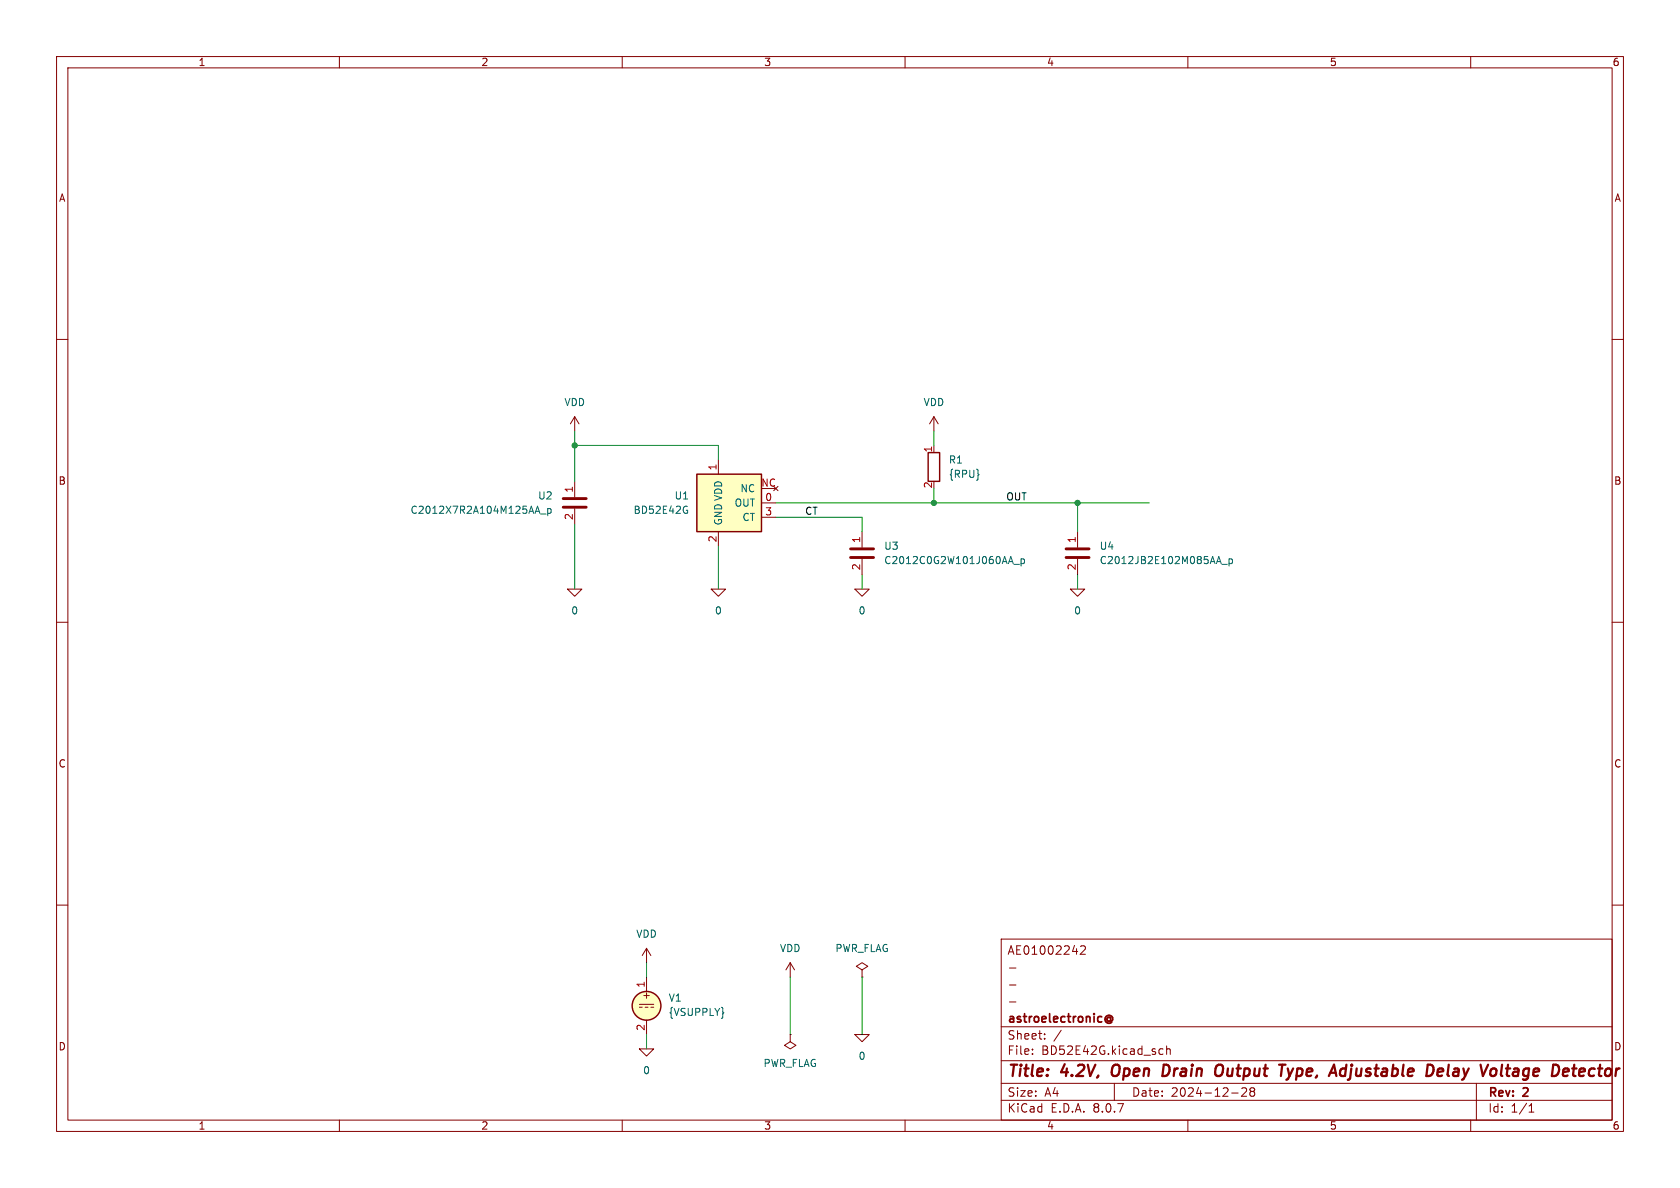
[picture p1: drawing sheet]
(kicad_sch
 (version 20231120)
 (generator "eeschema")
 (generator_version "8.0")
 (paper "A4")
 (title_block
  (title "4.2V, Open Drain Output Type, Adjustable Delay Voltage Detector")
  (date "2024-12-28")
  (rev "2")
  (company "astroelectronic@")
  (comment 1 "-")
  (comment 2 "-")
  (comment 3 "-")
  (comment 4 "AE01002242"))
 (lib_symbols
  (symbol "BD52E42G:0"
   (power)
   (pin_names
    (offset 0)) (exclude_from_sim no) (in_bom yes) (on_board yes)
   (property "Reference" "#GND" (at 0 -2.54 0) (effects (font (size 1.27 1.27)) (hide yes)))
   (property "Value" "0" (at 0 -1.778 0) (effects (font (size 1.27 1.27))))
   (property "Footprint" "" (at 0 0 0) (effects (font (size 1.27 1.27)) (hide yes)))
   (property "Datasheet" "~" (at 0 0 0) (effects (font (size 1.27 1.27)) (hide yes)))
   (property "Description" "0V reference potential for simulation" (at 0 0 0) (effects (font (size 1.27 1.27)) (hide yes)))
   (symbol "0_0_1"
    (polyline (pts (xy -1.27 0) (xy 0 -1.27) (xy 1.27 0) (xy -1.27 0)) (stroke (width 0) (type default)) (fill (type none))))
   (symbol "0_1_1"
    (pin power_in line (at 0 0 0) (length 0) hide (name "0" (effects (font (size 1.016 1.016)))) (number "1" (effects (font (size 1.016 1.016)))))))
  (symbol "BD52E42G:BD52E42G"
   (pin_names
    (offset 1.016)) (exclude_from_sim no) (in_bom yes) (on_board yes)
   (property "Reference" "U" (at -3.81 6.35 0) (effects (font (size 1.27 1.27)) (justify left)))
   (property "Value" "BD52E42G" (at -5.08 0 90) (effects (font (size 1.27 1.27))))
   (property "Footprint" "" (at 0 -12.7 0) (effects (font (size 1.27 1.27)) (hide yes)))
   (property "Datasheet" "https://fscdn.rohm.com/en/products/databook/datasheet/ic/power/voltage_detector/bd52exxg-e.pdf" (at 0 -15.24 0) (effects (font (size 1.27 1.27)) (hide yes)))
   (property "Description" "Standard CMOS Voltage Detector IC, Open Drain Output, SSOP5. Simulation model." (at 0 0 0) (effects (font (size 1.27 1.27)) (hide yes)))
   (symbol "BD52E42G_1_1"
    (rectangle (start -3.81 5.08) (end 7.62 -5.08) (stroke (width 0.254) (type default)) (fill (type background)))
    (pin passive line (at 10.16 0 180) (length 2.54) (name "OUT" (effects (font (size 1.27 1.27)))) (number "0" (effects (font (size 1.27 1.27)))))
    (pin passive line (at 0 7.62 270) (length 2.54) (name "VDD" (effects (font (size 1.27 1.27)))) (number "1" (effects (font (size 1.27 1.27)))))
    (pin passive line (at 0 -7.62 90) (length 2.54) (name "GND" (effects (font (size 1.27 1.27)))) (number "2" (effects (font (size 1.27 1.27)))))
    (pin passive line (at 10.16 -2.54 180) (length 2.54) (name "CT" (effects (font (size 1.27 1.27)))) (number "3" (effects (font (size 1.27 1.27)))))
    (pin no_connect line (at 10.16 2.54 180) (length 2.54) (name "NC" (effects (font (size 1.27 1.27)))) (number "NC" (effects (font (size 1.27 1.27)))))))
  (symbol "BD52E42G:C"
   (pin_names
    (offset 0.254) hide) (exclude_from_sim no) (in_bom yes) (on_board yes)
   (property "Reference" "C" (at 0.635 2.54 0) (effects (font (size 1.27 1.27)) (justify left)))
   (property "Value" "C" (at 0.635 -2.54 0) (effects (font (size 1.27 1.27)) (justify left)))
   (property "Footprint" "" (at 0.9652 -3.81 0) (effects (font (size 1.27 1.27)) (hide yes)))
   (property "Datasheet" "~" (at 0 0 0) (effects (font (size 1.27 1.27)) (hide yes)))
   (property "Description" "Unpolarized capacitor" (at 0 0 0) (effects (font (size 1.27 1.27)) (hide yes)))
   (symbol "C_0_1"
    (polyline (pts (xy -2.032 -0.762) (xy 2.032 -0.762)) (stroke (width 0.508) (type default)) (fill (type none)))
    (polyline (pts (xy -2.032 0.762) (xy 2.032 0.762)) (stroke (width 0.508) (type default)) (fill (type none))))
   (symbol "C_1_1"
    (pin passive line (at 0 3.81 270) (length 2.794) (name "~" (effects (font (size 1.27 1.27)))) (number "1" (effects (font (size 1.27 1.27)))))
    (pin passive line (at 0 -3.81 90) (length 2.794) (name "~" (effects (font (size 1.27 1.27)))) (number "2" (effects (font (size 1.27 1.27)))))))
  (symbol "BD52E42G:PWR_FLAG"
   (power)
   (pin_numbers hide)
   (pin_names
    (offset 0) hide) (exclude_from_sim no) (in_bom yes) (on_board yes)
   (property "Reference" "#FLG" (at 0 1.905 0) (effects (font (size 1.27 1.27)) (hide yes)))
   (property "Value" "PWR_FLAG" (at 0 3.81 0) (effects (font (size 1.27 1.27))))
   (property "Footprint" "" (at 0 0 0) (effects (font (size 1.27 1.27)) (hide yes)))
   (property "Datasheet" "~" (at 0 0 0) (effects (font (size 1.27 1.27)) (hide yes)))
   (property "Description" "Special symbol for telling ERC where power comes from" (at 0 0 0) (effects (font (size 1.27 1.27)) (hide yes)))
   (symbol "PWR_FLAG_0_0"
    (pin power_out line (at 0 0 90) (length 0) (name "pwr" (effects (font (size 1.27 1.27)))) (number "1" (effects (font (size 1.27 1.27))))))
   (symbol "PWR_FLAG_0_1"
    (polyline (pts (xy 0 0) (xy 0 1.27) (xy -1.016 1.905) (xy 0 2.54) (xy 1.016 1.905) (xy 0 1.27)) (stroke (width 0) (type default)) (fill (type none)))))
  (symbol "BD52E42G:R"
   (pin_names
    (offset 0) hide) (exclude_from_sim no) (in_bom yes) (on_board yes)
   (property "Reference" "R" (at 2.032 0 90) (effects (font (size 1.27 1.27))))
   (property "Value" "R" (at 0 0 90) (effects (font (size 1.27 1.27))))
   (property "Footprint" "" (at -1.778 0 90) (effects (font (size 1.27 1.27)) (hide yes)))
   (property "Datasheet" "~" (at 0 0 0) (effects (font (size 1.27 1.27)) (hide yes)))
   (property "Description" "Resistor" (at 0 0 0) (effects (font (size 1.27 1.27)) (hide yes)))
   (symbol "R_0_1"
    (rectangle (start -1.016 -2.54) (end 1.016 2.54) (stroke (width 0.254) (type default)) (fill (type none))))
   (symbol "R_1_1"
    (pin passive line (at 0 3.81 270) (length 1.27) (name "~" (effects (font (size 1.27 1.27)))) (number "1" (effects (font (size 1.27 1.27)))))
    (pin passive line (at 0 -3.81 90) (length 1.27) (name "~" (effects (font (size 1.27 1.27)))) (number "2" (effects (font (size 1.27 1.27)))))))
  (symbol "BD52E42G:VDC"
   (pin_names
    (offset 0.0254) hide) (exclude_from_sim no) (in_bom yes) (on_board yes)
   (property "Reference" "V" (at 2.54 2.54 0) (effects (font (size 1.27 1.27)) (justify left)))
   (property "Value" "1" (at 2.54 0 0) (effects (font (size 1.27 1.27)) (justify left)))
   (property "Footprint" "" (at 0 0 0) (effects (font (size 1.27 1.27)) (hide yes)))
   (property "Datasheet" "~" (at 0 0 0) (effects (font (size 1.27 1.27)) (hide yes)))
   (property "Description" "Voltage source, DC" (at 0 0 0) (effects (font (size 1.27 1.27)) (hide yes)))
   (property "Sim.Pins" "1=+ 2=-" (at 0 0 0) (effects (font (size 1.27 1.27)) (hide yes)))
   (property "Sim.Type" "DC" (at 0 0 0) (effects (font (size 1.27 1.27)) (hide yes)))
   (property "Sim.Device" "V" (at 0 0 0) (effects (font (size 1.27 1.27)) (justify left) (hide yes)))
   (property "Spice_Netlist_Enabled" "Y" (at 0 0 0) (effects (font (size 1.27 1.27)) (justify left) (hide yes)))
   (symbol "VDC_0_0"
    (polyline (pts (xy -1.27 0.254) (xy 1.27 0.254)) (stroke (width 0) (type default)) (fill (type none)))
    (polyline (pts (xy -0.762 -0.254) (xy -1.27 -0.254)) (stroke (width 0) (type default)) (fill (type none)))
    (polyline (pts (xy 0.254 -0.254) (xy -0.254 -0.254)) (stroke (width 0) (type default)) (fill (type none)))
    (polyline (pts (xy 1.27 -0.254) (xy 0.762 -0.254)) (stroke (width 0) (type default)) (fill (type none)))
    (text "+" (at 0 1.905 0) (effects (font (size 1.27 1.27)))))
   (symbol "VDC_0_1"
    (circle (center 0 0) (radius 2.54) (stroke (width 0.254) (type default)) (fill (type background))))
   (symbol "VDC_1_1"
    (pin passive line (at 0 5.08 270) (length 2.54) (name "~" (effects (font (size 1.27 1.27)))) (number "1" (effects (font (size 1.27 1.27)))))
    (pin passive line (at 0 -5.08 90) (length 2.54) (name "~" (effects (font (size 1.27 1.27)))) (number "2" (effects (font (size 1.27 1.27)))))))
  (symbol "BD52E42G:VDD"
   (power)
   (pin_names
    (offset 0)) (exclude_from_sim no) (in_bom yes) (on_board yes)
   (property "Reference" "#PWR" (at 0 -3.81 0) (effects (font (size 1.27 1.27)) (hide yes)))
   (property "Value" "VDD" (at 0 3.81 0) (effects (font (size 1.27 1.27))))
   (property "Footprint" "" (at 0 0 0) (effects (font (size 1.27 1.27)) (hide yes)))
   (property "Datasheet" "" (at 0 0 0) (effects (font (size 1.27 1.27)) (hide yes)))
   (property "Description" "Power symbol creates a global label with name \"VDD\"" (at 0 0 0) (effects (font (size 1.27 1.27)) (hide yes)))
   (symbol "VDD_0_1"
    (polyline (pts (xy -0.762 1.27) (xy 0 2.54)) (stroke (width 0) (type default)) (fill (type none)))
    (polyline (pts (xy 0 0) (xy 0 2.54)) (stroke (width 0) (type default)) (fill (type none)))
    (polyline (pts (xy 0 2.54) (xy 0.762 1.27)) (stroke (width 0) (type default)) (fill (type none))))
   (symbol "VDD_1_1"
    (pin power_in line (at 0 0 90) (length 0) hide (name "VDD" (effects (font (size 1.27 1.27)))) (number "1" (effects (font (size 1.27 1.27)))))))
  (symbol "C_1"
   (pin_names
    (offset 0.254) hide) (exclude_from_sim no) (in_bom yes) (on_board yes)
   (property "Reference" "C" (at 0.635 2.54 0) (effects (font (size 1.27 1.27)) (justify left)))
   (property "Value" "C" (at 0.635 -2.54 0) (effects (font (size 1.27 1.27)) (justify left)))
   (property "Footprint" "" (at 0.9652 -3.81 0) (effects (font (size 1.27 1.27)) (hide yes)))
   (property "Datasheet" "~" (at 0 0 0) (effects (font (size 1.27 1.27)) (hide yes)))
   (property "Description" "Unpolarized capacitor" (at 0 0 0) (effects (font (size 1.27 1.27)) (hide yes)))
   (symbol "C_1_0_1"
    (polyline (pts (xy -2.032 -0.762) (xy 2.032 -0.762)) (stroke (width 0.508) (type default)) (fill (type none)))
    (polyline (pts (xy -2.032 0.762) (xy 2.032 0.762)) (stroke (width 0.508) (type default)) (fill (type none))))
   (symbol "C_1_1_1"
    (pin passive line (at 0 3.81 270) (length 2.794) (name "~" (effects (font (size 1.27 1.27)))) (number "1" (effects (font (size 1.27 1.27)))))
    (pin passive line (at 0 -3.81 90) (length 2.794) (name "~" (effects (font (size 1.27 1.27)))) (number "2" (effects (font (size 1.27 1.27)))))))
  (symbol "C_2"
   (pin_names
    (offset 0.254) hide) (exclude_from_sim no) (in_bom yes) (on_board yes)
   (property "Reference" "C" (at 0.635 2.54 0) (effects (font (size 1.27 1.27)) (justify left)))
   (property "Value" "C" (at 0.635 -2.54 0) (effects (font (size 1.27 1.27)) (justify left)))
   (property "Footprint" "" (at 0.9652 -3.81 0) (effects (font (size 1.27 1.27)) (hide yes)))
   (property "Datasheet" "~" (at 0 0 0) (effects (font (size 1.27 1.27)) (hide yes)))
   (property "Description" "Unpolarized capacitor" (at 0 0 0) (effects (font (size 1.27 1.27)) (hide yes)))
   (symbol "C_2_0_1"
    (polyline (pts (xy -2.032 -0.762) (xy 2.032 -0.762)) (stroke (width 0.508) (type default)) (fill (type none)))
    (polyline (pts (xy -2.032 0.762) (xy 2.032 0.762)) (stroke (width 0.508) (type default)) (fill (type none))))
   (symbol "C_2_1_1"
    (pin passive line (at 0 3.81 270) (length 2.794) (name "~" (effects (font (size 1.27 1.27)))) (number "1" (effects (font (size 1.27 1.27)))))
    (pin passive line (at 0 -3.81 90) (length 2.794) (name "~" (effects (font (size 1.27 1.27)))) (number "2" (effects (font (size 1.27 1.27))))))))
 (junction
  (at 190.5 88.9)
  (diameter 0)
  (color 0 0 0 0))
 (junction
  (at 165.1 88.9)
  (diameter 0)
  (color 0 0 0 0))
 (junction
  (at 101.6 78.74)
  (diameter 0)
  (color 0 0 0 0))
 (wire
  (pts (xy 152.4 93.98) (xy 152.4 91.44))
  (stroke (width 0) (type default)))
 (wire
  (pts (xy 190.5 88.9) (xy 203.2 88.9))
  (stroke (width 0) (type default)))
 (wire
  (pts (xy 101.6 78.74) (xy 127 78.74))
  (stroke (width 0) (type default)))
 (wire
  (pts (xy 127 96.52) (xy 127 104.14))
  (stroke (width 0) (type default)))
 (wire
  (pts (xy 101.6 92.71) (xy 101.6 104.14))
  (stroke (width 0) (type default)))
 (wire
  (pts (xy 152.4 101.6) (xy 152.4 104.14))
  (stroke (width 0) (type default)))
 (wire
  (pts (xy 190.5 101.6) (xy 190.5 104.14))
  (stroke (width 0) (type default)))
 (wire
  (pts (xy 165.1 76.2) (xy 165.1 78.74))
  (stroke (width 0) (type default)))
 (wire
  (pts (xy 114.3 182.88) (xy 114.3 185.42))
  (stroke (width 0) (type default)))
 (wire
  (pts (xy 127 78.74) (xy 127 81.28))
  (stroke (width 0) (type default)))
 (wire
  (pts (xy 152.4 172.72) (xy 152.4 182.88))
  (stroke (width 0) (type default)))
 (wire
  (pts (xy 152.4 91.44) (xy 137.16 91.44))
  (stroke (width 0) (type default)))
 (wire
  (pts (xy 165.1 88.9) (xy 190.5 88.9))
  (stroke (width 0) (type default)))
 (wire
  (pts (xy 137.16 88.9) (xy 165.1 88.9))
  (stroke (width 0) (type default)))
 (wire
  (pts (xy 101.6 85.09) (xy 101.6 78.74))
  (stroke (width 0) (type default)))
 (wire
  (pts (xy 165.1 86.36) (xy 165.1 88.9))
  (stroke (width 0) (type default)))
 (wire
  (pts (xy 139.7 172.72) (xy 139.7 182.88))
  (stroke (width 0) (type default)))
 (wire
  (pts (xy 101.6 76.2) (xy 101.6 78.74))
  (stroke (width 0) (type default)))
 (wire
  (pts (xy 190.5 93.98) (xy 190.5 88.9))
  (stroke (width 0) (type default)))
 (wire
  (pts (xy 114.3 170.18) (xy 114.3 172.72))
  (stroke (width 0) (type default)))
 (label "OUT"
  (at 177.8 88.9 0)
  (fields_autoplaced yes)
  (effects (font (size 1.27 1.27)) (justify left bottom)))
 (label "CT"
  (at 142.24 91.44 0)
  (fields_autoplaced yes)
  (effects (font (size 1.27 1.27)) (justify left bottom)))
 (symbol
  (lib_id "BD52E42G:0")
  (at 152.4 182.88 0)
  (unit 1)
  (exclude_from_sim no)
  (in_bom yes)
  (on_board yes)
  (dnp no)
  (fields_autoplaced yes)
  (property "Reference" "#GND05" (at 152.4 185.42 0) (effects (font (size 1.27 1.27)) (hide yes)))
  (property "Value" "0" (at 152.4 186.69 0) (effects (font (size 1.27 1.27))))
  (property "Footprint" "" (at 152.4 182.88 0) (effects (font (size 1.27 1.27)) (hide yes)))
  (property "Datasheet" "~" (at 152.4 182.88 0) (effects (font (size 1.27 1.27)) (hide yes)))
  (property "Description" "" (at 152.4 182.88 0) (effects (font (size 1.27 1.27)) (hide yes)))
  (pin "1"))
 (symbol
  (lib_id "BD52E42G:0")
  (at 114.3 185.42 0)
  (unit 1)
  (exclude_from_sim no)
  (in_bom yes)
  (on_board yes)
  (dnp no)
  (fields_autoplaced yes)
  (property "Reference" "#GND02" (at 114.3 187.96 0) (effects (font (size 1.27 1.27)) (hide yes)))
  (property "Value" "0" (at 114.3 189.23 0) (effects (font (size 1.27 1.27))))
  (property "Footprint" "" (at 114.3 185.42 0) (effects (font (size 1.27 1.27)) (hide yes)))
  (property "Datasheet" "~" (at 114.3 185.42 0) (effects (font (size 1.27 1.27)) (hide yes)))
  (property "Description" "" (at 114.3 185.42 0) (effects (font (size 1.27 1.27)) (hide yes)))
  (pin "1"))
 (symbol
  (lib_id "BD52E42G:PWR_FLAG")
  (at 152.4 172.72 0)
  (unit 1)
  (exclude_from_sim no)
  (in_bom yes)
  (on_board yes)
  (dnp no)
  (fields_autoplaced yes)
  (property "Reference" "#FLG02" (at 152.4 170.815 0) (effects (font (size 1.27 1.27)) (hide yes)))
  (property "Value" "PWR_FLAG" (at 152.4 167.64 0) (effects (font (size 1.27 1.27))))
  (property "Footprint" "" (at 152.4 172.72 0) (effects (font (size 1.27 1.27)) (hide yes)))
  (property "Datasheet" "~" (at 152.4 172.72 0) (effects (font (size 1.27 1.27)) (hide yes)))
  (property "Description" "" (at 152.4 172.72 0) (effects (font (size 1.27 1.27)) (hide yes)))
  (pin "1"))
 (symbol
  (lib_name "C_1")
  (lib_id "BD52E42G:C_1")
  (at 101.6 88.9 0)
  (unit 1)
  (exclude_from_sim no)
  (in_bom yes)
  (on_board yes)
  (dnp no)
  (fields_autoplaced yes)
  (property "Reference" "U2" (at 97.79 87.6299 0) (effects (font (size 1.27 1.27)) (justify right)))
  (property "Value" "C2012X7R2A104M125AA_p" (at 97.79 90.1699 0) (effects (font (size 1.27 1.27)) (justify right)))
  (property "Footprint" "" (at 102.5652 92.71 0) (effects (font (size 1.27 1.27)) (hide yes)))
  (property "Datasheet" "~" (at 101.6 88.9 0) (effects (font (size 1.27 1.27)) (hide yes)))
  (property "Description" "" (at 101.6 88.9 0) (effects (font (size 1.27 1.27)) (hide yes)))
  (property "Sim.Library" "models\\C2012X7R2A104M125AA_p.mod" (at 101.6 88.9 0) (effects (font (size 1.27 1.27)) (hide yes)))
  (property "Sim.Name" "C2012X7R2A104M125AA_p" (at 101.6 88.9 0) (effects (font (size 1.27 1.27)) (hide yes)))
  (property "Sim.Pins" "1=n1 2=n2" (at 0 -12.7 0) (effects (font (size 1.27 1.27)) (hide yes)))
  (property "Sim.Device" "SUBCKT" (at 101.6 88.9 0) (effects (font (size 1.27 1.27)) (hide yes)))
  (pin "1")
  (pin "2"))
 (symbol
  (lib_id "BD52E42G:VDD")
  (at 165.1 76.2 0)
  (unit 1)
  (exclude_from_sim no)
  (in_bom yes)
  (on_board yes)
  (dnp no)
  (fields_autoplaced yes)
  (property "Reference" "#PWR04" (at 165.1 80.01 0) (effects (font (size 1.27 1.27)) (hide yes)))
  (property "Value" "VDD" (at 165.1 71.12 0) (effects (font (size 1.27 1.27))))
  (property "Footprint" "" (at 165.1 76.2 0) (effects (font (size 1.27 1.27)) (hide yes)))
  (property "Datasheet" "" (at 165.1 76.2 0) (effects (font (size 1.27 1.27)) (hide yes)))
  (property "Description" "" (at 165.1 76.2 0) (effects (font (size 1.27 1.27)) (hide yes)))
  (pin "1"))
 (symbol
  (lib_name "C_2")
  (lib_id "BD52E42G:C_2")
  (at 152.4 97.79 0)
  (unit 1)
  (exclude_from_sim no)
  (in_bom yes)
  (on_board yes)
  (dnp no)
  (fields_autoplaced yes)
  (property "Reference" "U3" (at 156.21 96.5199 0) (effects (font (size 1.27 1.27)) (justify left)))
  (property "Value" "C2012C0G2W101J060AA_p" (at 156.21 99.0599 0) (effects (font (size 1.27 1.27)) (justify left)))
  (property "Footprint" "" (at 153.3652 101.6 0) (effects (font (size 1.27 1.27)) (hide yes)))
  (property "Datasheet" "~" (at 152.4 97.79 0) (effects (font (size 1.27 1.27)) (hide yes)))
  (property "Description" "" (at 152.4 97.79 0) (effects (font (size 1.27 1.27)) (hide yes)))
  (property "Sim.Library" "models\\C2012C0G2W101J060AA_p.mod" (at 152.4 97.79 0) (effects (font (size 1.27 1.27)) (hide yes)))
  (property "Sim.Name" "C2012C0G2W101J060AA_p" (at 152.4 97.79 0) (effects (font (size 1.27 1.27)) (hide yes)))
  (property "Sim.Pins" "1=n1 2=n2" (at 0 -3.81 0) (effects (font (size 1.27 1.27)) (hide yes)))
  (property "Sim.Device" "SUBCKT" (at 152.4 97.79 0) (effects (font (size 1.27 1.27)) (hide yes)))
  (pin "1")
  (pin "2"))
 (symbol
  (lib_id "BD52E42G:BD52E42G")
  (at 127 88.9 0)
  (unit 1)
  (exclude_from_sim no)
  (in_bom yes)
  (on_board yes)
  (dnp no)
  (fields_autoplaced yes)
  (property "Reference" "U1" (at 121.92 87.6299 0) (effects (font (size 1.27 1.27)) (justify right)))
  (property "Value" "BD52E42G" (at 121.92 90.1699 0) (effects (font (size 1.27 1.27)) (justify right)))
  (property "Footprint" "" (at 127 101.6 0) (effects (font (size 1.27 1.27)) (hide yes)))
  (property "Datasheet" "https://fscdn.rohm.com/en/products/databook/datasheet/ic/power/voltage_detector/bd52exxg-e.pdf" (at 127 104.14 0) (effects (font (size 1.27 1.27)) (hide yes)))
  (property "Description" "" (at 127 88.9 0) (effects (font (size 1.27 1.27)) (hide yes)))
  (property "Sim.Library" "models\\BD52E42G.lib" (at 127 88.9 0) (effects (font (size 1.27 1.27)) (hide yes)))
  (property "Sim.Name" "BD52E42G" (at 127 88.9 0) (effects (font (size 1.27 1.27)) (hide yes)))
  (property "Sim.Pins" "0=VOUT 1=VDD 2=GND 3=CT NC=NC" (at 0 0 0) (effects (font (size 1.27 1.27)) (hide yes)))
  (property "Sim.Device" "SUBCKT" (at 127 88.9 0) (effects (font (size 1.27 1.27)) (hide yes)))
  (pin "0")
  (pin "1")
  (pin "2")
  (pin "3")
  (pin "NC"))
 (symbol
  (lib_id "BD52E42G:0")
  (at 127 104.14 0)
  (unit 1)
  (exclude_from_sim no)
  (in_bom yes)
  (on_board yes)
  (dnp no)
  (fields_autoplaced yes)
  (property "Reference" "#GND03" (at 127 106.68 0) (effects (font (size 1.27 1.27)) (hide yes)))
  (property "Value" "0" (at 127 107.95 0) (effects (font (size 1.27 1.27))))
  (property "Footprint" "" (at 127 104.14 0) (effects (font (size 1.27 1.27)) (hide yes)))
  (property "Datasheet" "~" (at 127 104.14 0) (effects (font (size 1.27 1.27)) (hide yes)))
  (property "Description" "" (at 127 104.14 0) (effects (font (size 1.27 1.27)) (hide yes)))
  (pin "1"))
 (symbol
  (lib_id "BD52E42G:PWR_FLAG")
  (at 139.7 182.88 180)
  (unit 1)
  (exclude_from_sim no)
  (in_bom yes)
  (on_board yes)
  (dnp no)
  (fields_autoplaced yes)
  (property "Reference" "#FLG01" (at 139.7 184.785 0) (effects (font (size 1.27 1.27)) (hide yes)))
  (property "Value" "PWR_FLAG" (at 139.7 187.96 0) (effects (font (size 1.27 1.27))))
  (property "Footprint" "" (at 139.7 182.88 0) (effects (font (size 1.27 1.27)) (hide yes)))
  (property "Datasheet" "~" (at 139.7 182.88 0) (effects (font (size 1.27 1.27)) (hide yes)))
  (property "Description" "" (at 139.7 182.88 0) (effects (font (size 1.27 1.27)) (hide yes)))
  (pin "1"))
 (symbol
  (lib_id "BD52E42G:VDD")
  (at 114.3 170.18 0)
  (unit 1)
  (exclude_from_sim no)
  (in_bom yes)
  (on_board yes)
  (dnp no)
  (fields_autoplaced yes)
  (property "Reference" "#PWR02" (at 114.3 173.99 0) (effects (font (size 1.27 1.27)) (hide yes)))
  (property "Value" "VDD" (at 114.3 165.1 0) (effects (font (size 1.27 1.27))))
  (property "Footprint" "" (at 114.3 170.18 0) (effects (font (size 1.27 1.27)) (hide yes)))
  (property "Datasheet" "" (at 114.3 170.18 0) (effects (font (size 1.27 1.27)) (hide yes)))
  (property "Description" "" (at 114.3 170.18 0) (effects (font (size 1.27 1.27)) (hide yes)))
  (pin "1"))
 (symbol
  (lib_name "BD52E42G:VDC")
  (lib_id "BD52E42G:VDC")
  (at 114.3 177.8 0)
  (unit 1)
  (exclude_from_sim no)
  (in_bom yes)
  (on_board yes)
  (dnp no)
  (fields_autoplaced yes)
  (property "Reference" "V1" (at 118.11 176.4001 0) (effects (font (size 1.27 1.27)) (justify left)))
  (property "Value" "{VSUPPLY}" (at 118.11 178.9401 0) (effects (font (size 1.27 1.27)) (justify left)))
  (property "Footprint" "" (at 114.3 177.8 0) (effects (font (size 1.27 1.27)) (hide yes)))
  (property "Datasheet" "~" (at 114.3 177.8 0) (effects (font (size 1.27 1.27)) (hide yes)))
  (property "Description" "" (at 114.3 177.8 0) (effects (font (size 1.27 1.27)) (hide yes)))
  (property "Sim.Device" "SPICE" (at 114.3 177.8 0) (effects (font (size 1.27 1.27)) (justify left) (hide yes)))
  (property "Sim.Params" "type=\"V\" model=\"{VSUPPLY}\" lib=\"\"" (at 0 0 0) (effects (font (size 1.27 1.27)) (hide yes)))
  (property "Sim.Pins" "1=1 2=2" (at 0 0 0) (effects (font (size 1.27 1.27)) (hide yes)))
  (pin "1")
  (pin "2"))
 (symbol
  (lib_id "BD52E42G:0")
  (at 152.4 104.14 0)
  (unit 1)
  (exclude_from_sim no)
  (in_bom yes)
  (on_board yes)
  (dnp no)
  (fields_autoplaced yes)
  (property "Reference" "#GND04" (at 152.4 106.68 0) (effects (font (size 1.27 1.27)) (hide yes)))
  (property "Value" "0" (at 152.4 107.95 0) (effects (font (size 1.27 1.27))))
  (property "Footprint" "" (at 152.4 104.14 0) (effects (font (size 1.27 1.27)) (hide yes)))
  (property "Datasheet" "~" (at 152.4 104.14 0) (effects (font (size 1.27 1.27)) (hide yes)))
  (property "Description" "" (at 152.4 104.14 0) (effects (font (size 1.27 1.27)) (hide yes)))
  (pin "1"))
 (symbol
  (lib_id "BD52E42G:VDD")
  (at 139.7 172.72 0)
  (unit 1)
  (exclude_from_sim no)
  (in_bom yes)
  (on_board yes)
  (dnp no)
  (fields_autoplaced yes)
  (property "Reference" "#PWR03" (at 139.7 176.53 0) (effects (font (size 1.27 1.27)) (hide yes)))
  (property "Value" "VDD" (at 139.7 167.64 0) (effects (font (size 1.27 1.27))))
  (property "Footprint" "" (at 139.7 172.72 0) (effects (font (size 1.27 1.27)) (hide yes)))
  (property "Datasheet" "" (at 139.7 172.72 0) (effects (font (size 1.27 1.27)) (hide yes)))
  (property "Description" "" (at 139.7 172.72 0) (effects (font (size 1.27 1.27)) (hide yes)))
  (pin "1"))
 (symbol
  (lib_id "BD52E42G:0")
  (at 190.5 104.14 0)
  (unit 1)
  (exclude_from_sim no)
  (in_bom yes)
  (on_board yes)
  (dnp no)
  (fields_autoplaced yes)
  (property "Reference" "#GND06" (at 190.5 106.68 0) (effects (font (size 1.27 1.27)) (hide yes)))
  (property "Value" "0" (at 190.5 107.95 0) (effects (font (size 1.27 1.27))))
  (property "Footprint" "" (at 190.5 104.14 0) (effects (font (size 1.27 1.27)) (hide yes)))
  (property "Datasheet" "~" (at 190.5 104.14 0) (effects (font (size 1.27 1.27)) (hide yes)))
  (property "Description" "" (at 190.5 104.14 0) (effects (font (size 1.27 1.27)) (hide yes)))
  (pin "1"))
 (symbol
  (lib_id "BD52E42G:VDD")
  (at 101.6 76.2 0)
  (unit 1)
  (exclude_from_sim no)
  (in_bom yes)
  (on_board yes)
  (dnp no)
  (fields_autoplaced yes)
  (property "Reference" "#PWR01" (at 101.6 80.01 0) (effects (font (size 1.27 1.27)) (hide yes)))
  (property "Value" "VDD" (at 101.6 71.12 0) (effects (font (size 1.27 1.27))))
  (property "Footprint" "" (at 101.6 76.2 0) (effects (font (size 1.27 1.27)) (hide yes)))
  (property "Datasheet" "" (at 101.6 76.2 0) (effects (font (size 1.27 1.27)) (hide yes)))
  (property "Description" "" (at 101.6 76.2 0) (effects (font (size 1.27 1.27)) (hide yes)))
  (pin "1"))
 (symbol
  (lib_id "BD52E42G:C")
  (at 190.5 97.79 0)
  (unit 1)
  (exclude_from_sim no)
  (in_bom yes)
  (on_board yes)
  (dnp no)
  (fields_autoplaced yes)
  (property "Reference" "U4" (at 194.31 96.5199 0) (effects (font (size 1.27 1.27)) (justify left)))
  (property "Value" "C2012JB2E102M085AA_p" (at 194.31 99.0599 0) (effects (font (size 1.27 1.27)) (justify left)))
  (property "Footprint" "" (at 191.4652 101.6 0) (effects (font (size 1.27 1.27)) (hide yes)))
  (property "Datasheet" "~" (at 190.5 97.79 0) (effects (font (size 1.27 1.27)) (hide yes)))
  (property "Description" "" (at 190.5 97.79 0) (effects (font (size 1.27 1.27)) (hide yes)))
  (property "Sim.Library" "models\\C2012JB2E102M085AA_p.mod" (at 190.5 97.79 0) (effects (font (size 1.27 1.27)) (hide yes)))
  (property "Sim.Name" "C2012JB2E102M085AA_p" (at 190.5 97.79 0) (effects (font (size 1.27 1.27)) (hide yes)))
  (property "Sim.Pins" "1=n1 2=n2" (at 0 -3.81 0) (effects (font (size 1.27 1.27)) (hide yes)))
  (property "Sim.Device" "SUBCKT" (at 190.5 97.79 0) (effects (font (size 1.27 1.27)) (hide yes)))
  (pin "1")
  (pin "2"))
 (symbol
  (lib_id "BD52E42G:R")
  (at 165.1 82.55 0)
  (unit 1)
  (exclude_from_sim no)
  (in_bom yes)
  (on_board yes)
  (dnp no)
  (fields_autoplaced yes)
  (property "Reference" "R1" (at 167.64 81.2799 0) (effects (font (size 1.27 1.27)) (justify left)))
  (property "Value" "{RPU}" (at 167.64 83.8199 0) (effects (font (size 1.27 1.27)) (justify left)))
  (property "Footprint" "" (at 163.322 82.55 90) (effects (font (size 1.27 1.27)) (hide yes)))
  (property "Datasheet" "~" (at 165.1 82.55 0) (effects (font (size 1.27 1.27)) (hide yes)))
  (property "Description" "" (at 165.1 82.55 0) (effects (font (size 1.27 1.27)) (hide yes)))
  (pin "1")
  (pin "2"))
 (symbol
  (lib_id "BD52E42G:0")
  (at 101.6 104.14 0)
  (unit 1)
  (exclude_from_sim no)
  (in_bom yes)
  (on_board yes)
  (dnp no)
  (fields_autoplaced yes)
  (property "Reference" "#GND01" (at 101.6 106.68 0) (effects (font (size 1.27 1.27)) (hide yes)))
  (property "Value" "0" (at 101.6 107.95 0) (effects (font (size 1.27 1.27))))
  (property "Footprint" "" (at 101.6 104.14 0) (effects (font (size 1.27 1.27)) (hide yes)))
  (property "Datasheet" "~" (at 101.6 104.14 0) (effects (font (size 1.27 1.27)) (hide yes)))
  (property "Description" "" (at 101.6 104.14 0) (effects (font (size 1.27 1.27)) (hide yes)))
  (pin "1"))
 (sheet_instances
  (path ""
   (page "1"))))
